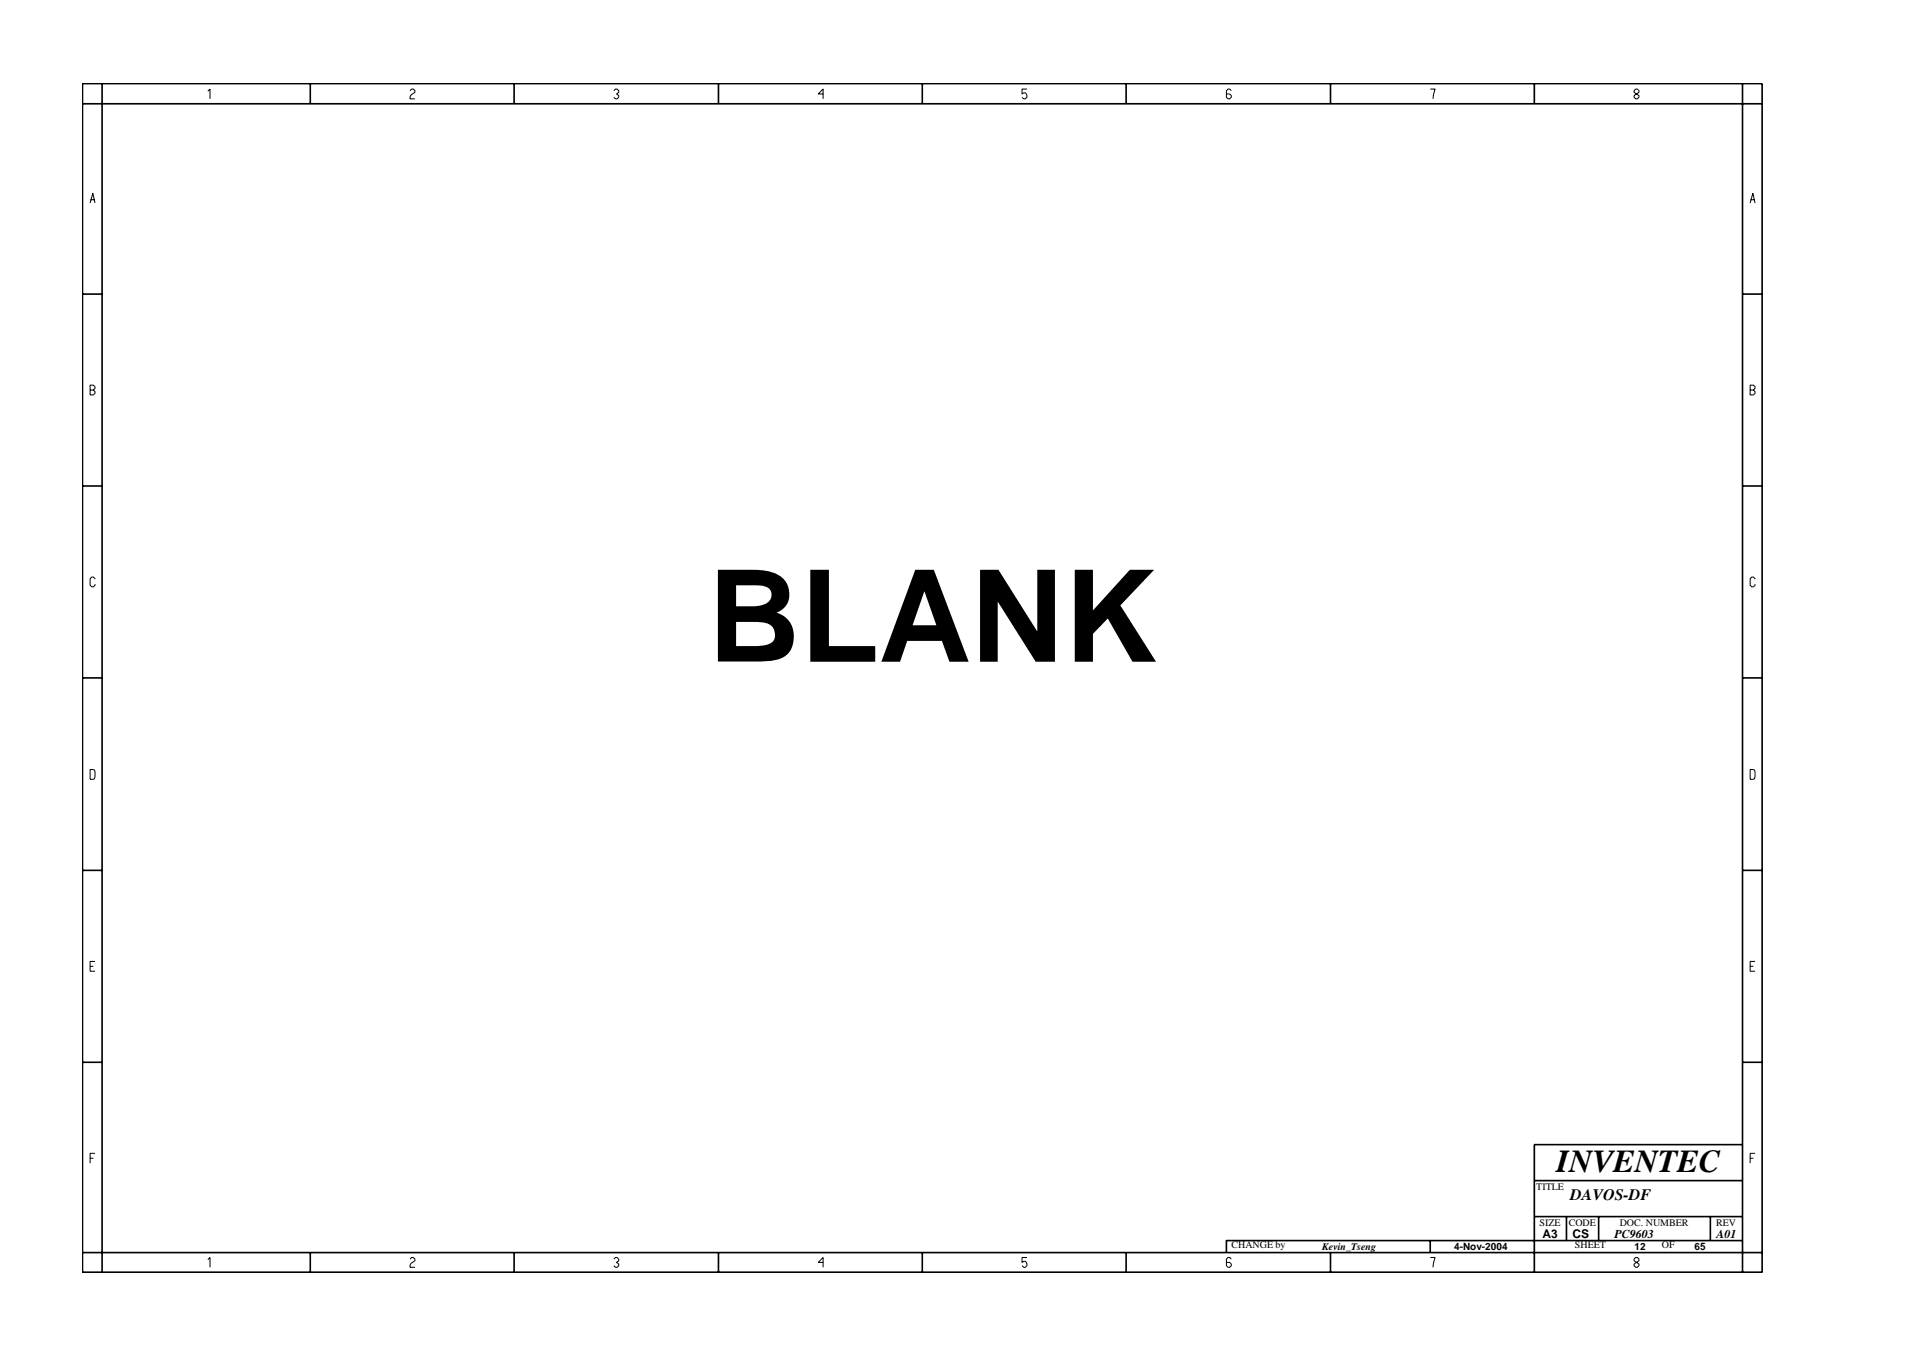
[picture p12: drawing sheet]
<svg xmlns="http://www.w3.org/2000/svg" width="297mm" height="210mm" viewBox="0 0 297 210" stroke-linecap="round" stroke-linejoin="round" font-family="sans-serif">
<g fill="none" stroke="#000" stroke-width=".25">
<path d="M12.8 13h261v184.6h-261zM12.8 16.1h261M15.9 13v184.6M48.2 13v3.1M79.9 13v3.1M111.6 13v3.1M143.3 13v3.1M174.9 13v3.1M206.7 13v3.1M238.4 13v3.1M270.7 13v184.6M12.8 45.7h3.1"/>
<path d="M270.7 45.7h3.1M12.8 75.5h3.1M270.7 75.5h3.1M12.8 105.3h3.1M270.7 105.3h3.1M12.8 135.2h3.1M270.7 135.2h3.1M12.8 165h3.1M270.7 165h3.1M270.7 177.7h-32.3v19.9M12.8 194.5h261M48.2 194.5v3.1"/>
<path d="M79.9 194.5v3.1M111.6 194.5v3.1M143.3 194.5v3.1M174.9 194.5v3.1M206.7 194.5v3.1M222.2 192.6v1.9M238.4 183.3h32.3M238.4 188.9h32.3M243.4 188.9v3.7M248.4 188.9v3.7M265.7 188.9v3.7M270.7 192.6h-80.2v1.9"/>
</g>
<g fill="none" stroke="#000" stroke-width=".16">
<path d="M32.3 14.2l.3-.4v1.6M63.7 14.1l.3-.3h.2l.3 .3v.2l-.5 .4-.3 .4v.3h.8M95.4 14.1l.2-.3h.3l.2 .3v.2l-.3 .3 .3 .2v.3l-.2 .3h-.3l-.2-.3M127.9 14.6h-.8l.8-.8v1.6M159.5 13.8h-.7v.8l.2-.2a.5 .5 0 0 1 .5 .7l-.2 .3h-.3l-.2-.3M191.3 14.1l-.3-.3h-.2l-.3 .3v1l.3 .3h.2l.3-.3v-.3l-.3-.2h-.5M222.2 13.8h.8l-.4 1.6M253.9 14.1l.2-.3h.3l.2 .3v.2l-.7 .5v.3l.2 .3h.3l.2-.3v-.3l-.7-.5zM14 31.5l.4-1.5 .4 1.5M14.1 31h.6M271.9 31.5l.4-1.5 .4 1.5M272 31h.6"/>
<path d="M14 59.8h.5l.3 .3v.2l-.3 .3 .3 .2v.3l-.3 .2h-.5zM14 60.6h.5M271.9 60.6h.5l.3-.3v-.2l-.3-.3h-.5v1.5h.5l.3-.2v-.3l-.3-.2M14.8 89.9l-.3-.3h-.2l-.3 .3v1l.3 .2h.2l.3-.2v-.2M272.7 89.9l-.3-.3h-.3l-.2 .3v1l.2 .2h.3l.3-.2v-.2M14 119.5l.7 .1 .1 .2-.1 1.1-.7 .1zM271.9 119.5l.7 .1 .1 .2-.1 1.1-.7 .1zM14 150.1h.5M14.8 149.3h-.8v1.5h.8M271.9 150.1h.5M272.7 149.3h-.8v1.5h.8M14 179.9h.5"/>
<path d="M14.8 179.1h-.8v1.5M271.9 179.9h.5M272.7 179.1h-.8v1.5M32.3 195.6l.3-.3v1.5M63.7 195.5l.3-.2h.2l.3 .2v.3l-.7 .5-.1 .2v.3h.8M95.4 195.5l.2-.2h.3l.2 .2v.3l-.3 .2 .3 .3v.2l-.2 .3h-.3l-.2-.3M127.9 196h-.8l.8-.7v1.5M159.5 195.3h-.7v.7l.2-.1a.5 .5 0 0 1 .5 .6l-.2 .3h-.3l-.2-.3M191.3 195.5l-.3-.2h-.2l-.3 .2v1l.3 .3h.2l.3-.3v-.2l-.3-.3h-.5M222.2 195.3h.8l-.4 1.5M254.1 195.3l-.2 .2v.3l.7 .5v.2l-.2 .3h-.3l-.2-.3v-.2l.7-.5v-.3l-.2-.2z"/>
</g>
<text font-size="19.9" x="110" y="102.8">BLANK</text>
<text font-size="5" x="241.8" y="182">INVENTEC</text>
<text font-size="2.5" x="244" y="186.3">DAVOS-DF</text>
<g font-size="1.9">
<text x="239.6" y="192.2">A3</text>
<text x="244.3" y="192.3">CS</text>
<text x="250.8" y="192.2">PC9603</text>
<text x="266.6" y="192.2">A01</text>
</g>
<g font-size="1.6">
<text x="238.7" y="184.8">TITLE</text>
<text x="239.2" y="190.4">SIZE</text>
<text x="243.7" y="190.4">CODE</text>
<text x="251.6" y="190.4">DOC. NUMBER</text>
<text x="266.6" y="190.4">REV</text>
<text x="191.3" y="193.9">CHANGE by</text>
<text x="205.4" y="194.1">Kevin_Tseng</text>
<text x="225.9" y="194.1">4-Nov-2004</text>
<text x="244.7" y="193.9">SHEET</text>
<text x="253.9" y="194.1">12</text>
<text x="258.2" y="193.9">OF</text>
<text x="263.3" y="194.1">65</text>
</g>
</svg>
